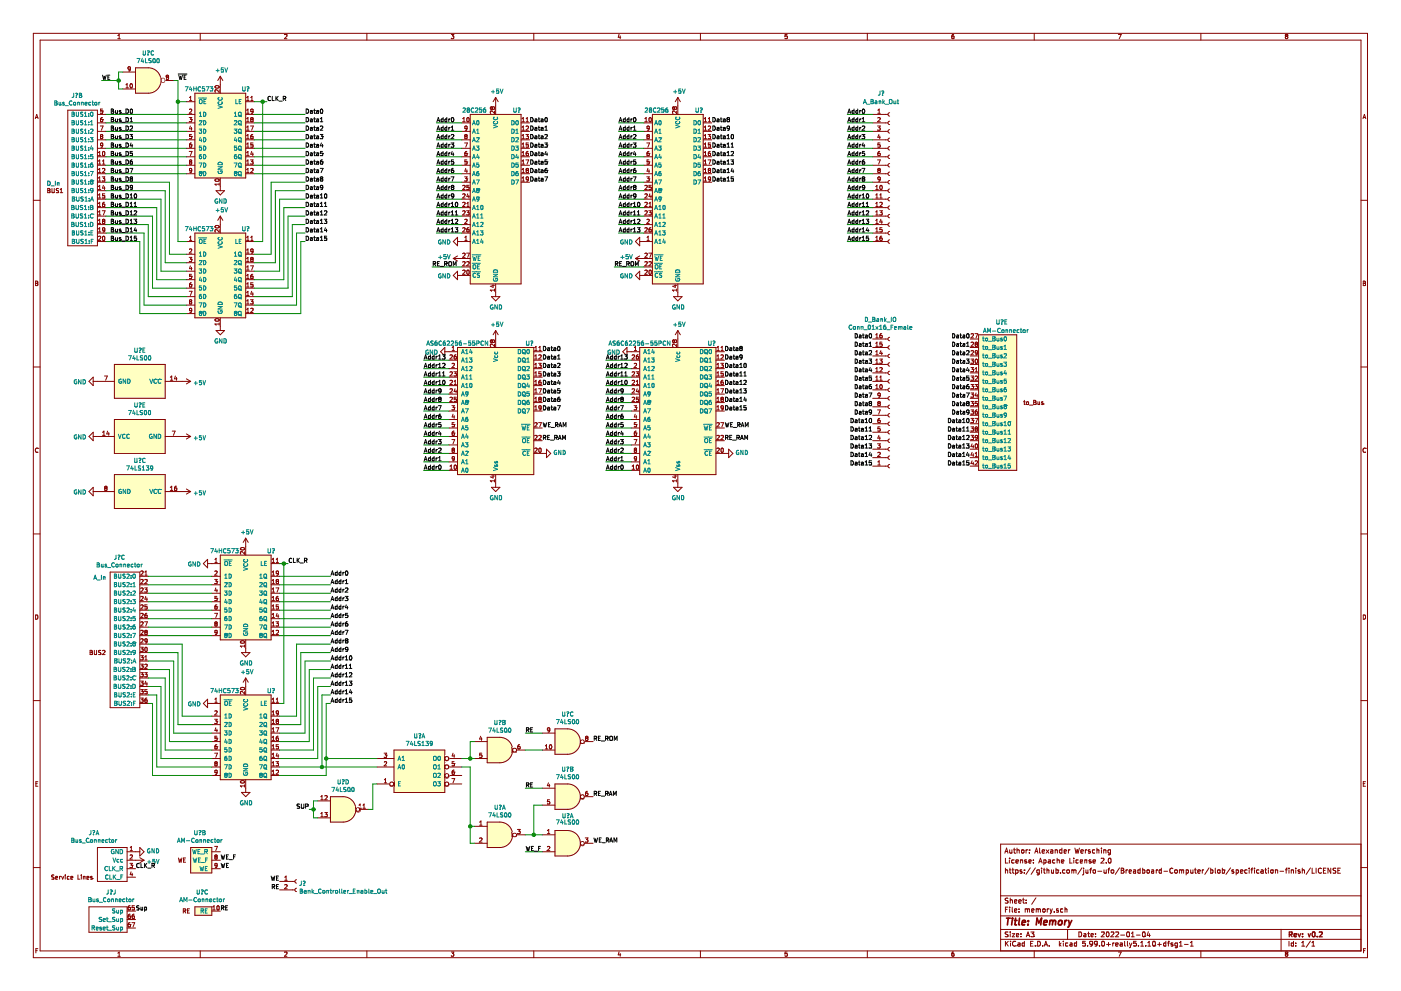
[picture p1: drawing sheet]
EESchema Schematic File Version 4
EELAYER 30 0
EELAYER END
$Descr A3 16535 11693
encoding utf-8
Sheet 1 1
Title "Memory"
Date "2022-01-04"
Rev "v0.2"
Comp ""
Comment1 ""
Comment2 "https://github.com/jufo-ufo/Breadboard-Computer/blob/specification-finish/LICENSE"
Comment3 "License: Apache License 2.0"
Comment4 "Author: Alexander Wersching"
$EndDescr
$Comp
L Connector:Conn_01x16_Female D_Bank_IO
U 1 1
P 10500 4800
F 0 "D_Bank_IO" H 10392 3775 50  0000 C CNN
F 1 "Conn_01x16_Female" H 10392 3866 50  0000 C CNN
F 2 "" H 10500 4800 50  0001 C CNN
F 3 "~" H 10500 4800 50  0001 C CNN
	1    10500 4800
	1    0    0    1   
$EndComp
$Comp
L Connector:Conn_01x16_Female J?
U 1 1
P 10500 2050
F 0 "J?" H 10400 3000 50  0000 C CNN
F 1 "A_Bank_Out" H 10400 2900 50  0000 C CNN
F 2 "" H 10500 2050 50  0001 C CNN
F 3 "~" H 10500 2050 50  0001 C CNN
	1    10500 2050
	1    0    0    -1  
$EndComp
Wire Wire Line
	1250 1350 2200 1350
Wire Wire Line
	2200 1450 1250 1450
Wire Wire Line
	1250 1550 2200 1550
Wire Wire Line
	2200 1650 1250 1650
Wire Wire Line
	1250 1750 2200 1750
Wire Wire Line
	2200 1850 1250 1850
Wire Wire Line
	1250 1950 2200 1950
Wire Wire Line
	1250 2150 2000 2150
Wire Wire Line
	2000 2150 2000 3000
Wire Wire Line
	2000 3000 2200 3000
Wire Wire Line
	2200 3100 1950 3100
Wire Wire Line
	1950 3100 1950 2250
Wire Wire Line
	1950 2250 1250 2250
Wire Wire Line
	1250 2350 1900 2350
Wire Wire Line
	1900 2350 1900 3200
Wire Wire Line
	1900 3200 2200 3200
Wire Wire Line
	2200 3300 1850 3300
Wire Wire Line
	1850 3300 1850 2450
Wire Wire Line
	1850 2450 1250 2450
Wire Wire Line
	1250 2550 1800 2550
Wire Wire Line
	1800 2550 1800 3400
Wire Wire Line
	1750 2650 1250 2650
Wire Wire Line
	1750 2650 1750 3500
Wire Wire Line
	1250 2750 1700 2750
Wire Wire Line
	1700 2750 1700 3600
Wire Wire Line
	1650 3700 1650 2850
Wire Wire Line
	1650 2850 1250 2850
Wire Wire Line
	1250 2050 2200 2050
$Comp
L Computer_Component_Library:74HC573 U?
U 1 1
P 2600 1700
F 0 "U?" H 2900 2350 50  0000 C CNN
F 1 "74HC573" H 2350 2350 50  0000 C CNN
F 2 "" H 2550 2150 50  0001 C CNN
F 3 "" H 2550 2150 50  0001 C CNN
	1    2600 1700
	1    0    0    -1  
$EndComp
Wire Wire Line
	3100 1200 3000 1200
$Comp
L power:+5V #PWR?
U 1 1
P 2600 1000
F 0 "#PWR?" H 2600 850 50  0001 C CNN
F 1 "+5V" H 2615 1173 50  0000 C CNN
F 2 "" H 2600 1000 50  0001 C CNN
F 3 "" H 2600 1000 50  0001 C CNN
	1    2600 1000
	1    0    0    -1  
$EndComp
$Comp
L power:+5V #PWR?
U 1 1
P 2600 2650
F 0 "#PWR?" H 2600 2500 50  0001 C CNN
F 1 "+5V" H 2615 2823 50  0000 C CNN
F 2 "" H 2600 2650 50  0001 C CNN
F 3 "" H 2600 2650 50  0001 C CNN
	1    2600 2650
	1    0    0    -1  
$EndComp
$Comp
L power:GND #PWR?
U 1 1
P 2600 3850
F 0 "#PWR?" H 2600 3600 50  0001 C CNN
F 1 "GND" H 2605 3677 50  0000 C CNN
F 2 "" H 2600 3850 50  0001 C CNN
F 3 "" H 2600 3850 50  0001 C CNN
	1    2600 3850
	1    0    0    -1  
$EndComp
$Comp
L power:GND #PWR?
U 1 1
P 2600 2200
F 0 "#PWR?" H 2600 1950 50  0001 C CNN
F 1 "GND" H 2605 2027 50  0000 C CNN
F 2 "" H 2600 2200 50  0001 C CNN
F 3 "" H 2600 2200 50  0001 C CNN
	1    2600 2200
	1    0    0    -1  
$EndComp
Wire Wire Line
	1800 3400 2200 3400
Wire Wire Line
	1750 3500 2200 3500
Wire Wire Line
	1700 3600 2200 3600
Wire Wire Line
	1650 3700 2200 3700
$Comp
L Computer_Component_Library:74HC573 U?
U 1 1
P 2900 8800
F 0 "U?" H 3200 9450 50  0000 C CNN
F 1 "74HC573" H 2650 9450 50  0000 C CNN
F 2 "" H 2850 9250 50  0001 C CNN
F 3 "" H 2850 9250 50  0001 C CNN
	1    2900 8800
	1    0    0    -1  
$EndComp
Wire Wire Line
	1750 6800 2500 6800
Wire Wire Line
	2500 6900 1750 6900
Wire Wire Line
	1750 7000 2500 7000
Wire Wire Line
	2500 7100 1750 7100
Wire Wire Line
	1750 7200 2500 7200
Wire Wire Line
	2500 7300 1750 7300
Wire Wire Line
	1750 7400 2500 7400
Wire Wire Line
	1750 7600 2150 7600
Wire Wire Line
	2150 7600 2150 8450
Wire Wire Line
	2150 8450 2500 8450
Wire Wire Line
	2500 8550 2100 8550
Wire Wire Line
	2100 8550 2100 7700
Wire Wire Line
	2100 7700 1750 7700
Wire Wire Line
	1750 7800 2050 7800
Wire Wire Line
	2050 7800 2050 8650
Wire Wire Line
	2050 8650 2500 8650
Wire Wire Line
	2500 8750 2000 8750
Wire Wire Line
	2000 8750 2000 7900
Wire Wire Line
	2000 7900 1750 7900
Wire Wire Line
	1750 8000 1950 8000
Wire Wire Line
	1950 8000 1950 8850
Wire Wire Line
	1900 8100 1750 8100
Wire Wire Line
	1900 8100 1900 8950
Wire Wire Line
	1750 8200 1850 8200
Wire Wire Line
	1850 8200 1850 9050
Wire Wire Line
	1800 9150 1800 8300
Wire Wire Line
	1800 8300 1750 8300
Wire Wire Line
	1750 7500 2500 7500
$Comp
L Computer_Component_Library:74HC573 U?
U 1 1
P 2900 7150
F 0 "U?" H 3200 7800 50  0000 C CNN
F 1 "74HC573" H 2650 7800 50  0000 C CNN
F 2 "" H 2850 7600 50  0001 C CNN
F 3 "" H 2850 7600 50  0001 C CNN
	1    2900 7150
	1    0    0    -1  
$EndComp
Wire Wire Line
	3300 8300 3350 8300
Wire Wire Line
	3350 8300 3350 6650
Wire Wire Line
	3350 6650 3300 6650
Wire Wire Line
	3500 8450 3300 8450
Wire Wire Line
	3500 7600 3500 8450
Wire Wire Line
	3300 8550 3550 8550
Wire Wire Line
	3550 8550 3550 7700
Wire Wire Line
	3600 7800 3600 8650
Wire Wire Line
	3600 8650 3300 8650
Wire Wire Line
	3300 8750 3650 8750
Wire Wire Line
	3650 8750 3650 7900
Wire Wire Line
	3700 8000 3700 8850
Wire Wire Line
	3700 8850 3300 8850
Wire Wire Line
	3300 8950 3750 8950
Wire Wire Line
	3750 8950 3750 8100
Wire Wire Line
	3800 9050 3300 9050
Wire Wire Line
	3300 9150 3850 9150
$Comp
L power:+5V #PWR?
U 1 1
P 2900 6450
F 0 "#PWR?" H 2900 6300 50  0001 C CNN
F 1 "+5V" H 2915 6623 50  0000 C CNN
F 2 "" H 2900 6450 50  0001 C CNN
F 3 "" H 2900 6450 50  0001 C CNN
	1    2900 6450
	1    0    0    -1  
$EndComp
$Comp
L power:+5V #PWR?
U 1 1
P 2900 8100
F 0 "#PWR?" H 2900 7950 50  0001 C CNN
F 1 "+5V" H 2915 8273 50  0000 C CNN
F 2 "" H 2900 8100 50  0001 C CNN
F 3 "" H 2900 8100 50  0001 C CNN
	1    2900 8100
	1    0    0    -1  
$EndComp
$Comp
L power:GND #PWR?
U 1 1
P 2900 9300
F 0 "#PWR?" H 2900 9050 50  0001 C CNN
F 1 "GND" H 2905 9127 50  0000 C CNN
F 2 "" H 2900 9300 50  0001 C CNN
F 3 "" H 2900 9300 50  0001 C CNN
	1    2900 9300
	1    0    0    -1  
$EndComp
$Comp
L power:GND #PWR?
U 1 1
P 2900 7650
F 0 "#PWR?" H 2900 7400 50  0001 C CNN
F 1 "GND" H 2905 7477 50  0000 C CNN
F 2 "" H 2900 7650 50  0001 C CNN
F 3 "" H 2900 7650 50  0001 C CNN
	1    2900 7650
	1    0    0    -1  
$EndComp
Wire Wire Line
	1950 8850 2500 8850
Wire Wire Line
	1900 8950 2500 8950
Wire Wire Line
	1850 9050 2500 9050
Wire Wire Line
	1800 9150 2500 9150
$Comp
L power:GND #PWR?
U 1 1
P 2500 8300
F 0 "#PWR?" H 2500 8050 50  0001 C CNN
F 1 "GND" V 2505 8172 50  0000 R CNN
F 2 "" H 2500 8300 50  0001 C CNN
F 3 "" H 2500 8300 50  0001 C CNN
	1    2500 8300
	0    1    1    0   
$EndComp
$Comp
L power:GND #PWR?
U 1 1
P 2500 6650
F 0 "#PWR?" H 2500 6400 50  0001 C CNN
F 1 "GND" V 2505 6522 50  0000 R CNN
F 2 "" H 2500 6650 50  0001 C CNN
F 3 "" H 2500 6650 50  0001 C CNN
	1    2500 6650
	0    1    1    0   
$EndComp
$Comp
L Computer_Component_Library:AS6C62256-55PCN U?
U 1 1
P 5850 4850
F 0 "U?" H 6250 5650 50  0000 C CNN
F 1 "AS6C62256-55PCN" H 5400 5650 50  0000 C CNN
F 2 "" H 5600 4750 50  0001 C CNN
F 3 "" H 5600 4750 50  0001 C CNN
	1    5850 4850
	1    0    0    -1  
$EndComp
$Comp
L Memory_EEPROM:28C256 U?
U 1 1
P 5850 2350
F 0 "U?" H 6100 3400 50  0000 C CNN
F 1 "28C256" H 5600 3400 50  0000 C CNN
F 2 "" H 5850 2350 50  0001 C CNN
F 3 "http://ww1.microchip.com/downloads/en/DeviceDoc/doc0006.pdf" H 5850 2350 50  0001 C CNN
	1    5850 2350
	1    0    0    -1  
$EndComp
$Comp
L power:GND #PWR?
U 1 1
P 5850 5700
F 0 "#PWR?" H 5850 5450 50  0001 C CNN
F 1 "GND" H 5855 5527 50  0000 C CNN
F 2 "" H 5850 5700 50  0001 C CNN
F 3 "" H 5850 5700 50  0001 C CNN
	1    5850 5700
	1    0    0    -1  
$EndComp
$Comp
L power:GND #PWR?
U 1 1
P 5850 3450
F 0 "#PWR?" H 5850 3200 50  0001 C CNN
F 1 "GND" H 5855 3277 50  0000 C CNN
F 2 "" H 5850 3450 50  0001 C CNN
F 3 "" H 5850 3450 50  0001 C CNN
	1    5850 3450
	1    0    0    -1  
$EndComp
$Comp
L power:+5V #PWR?
U 1 1
P 5450 3050
F 0 "#PWR?" H 5450 2900 50  0001 C CNN
F 1 "+5V" V 5465 3178 50  0000 L CNN
F 2 "" H 5450 3050 50  0001 C CNN
F 3 "" H 5450 3050 50  0001 C CNN
	1    5450 3050
	0    -1   -1   0   
$EndComp
$Comp
L power:+5V #PWR?
U 1 1
P 5850 1250
F 0 "#PWR?" H 5850 1100 50  0001 C CNN
F 1 "+5V" H 5865 1423 50  0000 C CNN
F 2 "" H 5850 1250 50  0001 C CNN
F 3 "" H 5850 1250 50  0001 C CNN
	1    5850 1250
	1    0    0    -1  
$EndComp
$Comp
L power:+5V #PWR?
U 1 1
P 5850 4000
F 0 "#PWR?" H 5850 3850 50  0001 C CNN
F 1 "+5V" H 5865 4173 50  0000 C CNN
F 2 "" H 5850 4000 50  0001 C CNN
F 3 "" H 5850 4000 50  0001 C CNN
	1    5850 4000
	1    0    0    -1  
$EndComp
$Comp
L power:GND #PWR?
U 1 1
P 6400 5350
F 0 "#PWR?" H 6400 5100 50  0001 C CNN
F 1 "GND" V 6405 5222 50  0000 R CNN
F 2 "" H 6400 5350 50  0001 C CNN
F 3 "" H 6400 5350 50  0001 C CNN
	1    6400 5350
	0    -1   -1   0   
$EndComp
$Comp
L power:GND #PWR?
U 1 1
P 5450 3250
F 0 "#PWR?" H 5450 3000 50  0001 C CNN
F 1 "GND" V 5455 3122 50  0000 R CNN
F 2 "" H 5450 3250 50  0001 C CNN
F 3 "" H 5450 3250 50  0001 C CNN
	1    5450 3250
	0    1    1    0   
$EndComp
$Comp
L Computer_Component_Library:74HC573 U?
U 1 1
P 2600 3350
F 0 "U?" H 2900 4000 50  0000 C CNN
F 1 "74HC573" H 2350 4000 50  0000 C CNN
F 2 "" H 2550 3800 50  0001 C CNN
F 3 "" H 2550 3800 50  0001 C CNN
	1    2600 3350
	1    0    0    -1  
$EndComp
Wire Wire Line
	3000 2850 3100 2850
Wire Wire Line
	3200 3000 3000 3000
Wire Wire Line
	3000 3100 3250 3100
Wire Wire Line
	3300 3200 3000 3200
Wire Wire Line
	3000 3300 3350 3300
Wire Wire Line
	3400 3400 3000 3400
Wire Wire Line
	3000 3500 3450 3500
Wire Wire Line
	3500 3600 3000 3600
Wire Wire Line
	3000 3700 3550 3700
Wire Wire Line
	3000 2050 3600 2050
Wire Wire Line
	3000 1950 3600 1950
Wire Wire Line
	3000 1850 3600 1850
Wire Wire Line
	3000 1750 3600 1750
Text Label 6250 1450 0    50   ~ 0
Data0
Text Label 6250 1550 0    50   ~ 0
Data1
Text Label 6250 1650 0    50   ~ 0
Data2
Text Label 6250 1750 0    50   ~ 0
Data3
Text Label 6250 1850 0    50   ~ 0
Data4
Text Label 6250 1950 0    50   ~ 0
Data5
Text Label 6250 2050 0    50   ~ 0
Data6
Text Label 6250 2150 0    50   ~ 0
Data7
Wire Wire Line
	3300 6900 3900 6900
Wire Wire Line
	3300 7000 3900 7000
Wire Wire Line
	3300 7100 3900 7100
Wire Wire Line
	3300 7200 3900 7200
Wire Wire Line
	3300 7300 3900 7300
Wire Wire Line
	3300 7400 3900 7400
Wire Wire Line
	3300 7500 3900 7500
Wire Wire Line
	3500 7600 3900 7600
Wire Wire Line
	3550 7700 3900 7700
Wire Wire Line
	3600 7800 3900 7800
Wire Wire Line
	3650 7900 3900 7900
Wire Wire Line
	3700 8000 3900 8000
Wire Wire Line
	3750 8100 3900 8100
Wire Wire Line
	5450 1450 5150 1450
Wire Wire Line
	5450 1550 5150 1550
Wire Wire Line
	5150 1650 5450 1650
Wire Wire Line
	5450 1750 5150 1750
Wire Wire Line
	5150 1850 5450 1850
Wire Wire Line
	5450 1950 5150 1950
Wire Wire Line
	5450 2050 5150 2050
Wire Wire Line
	5150 2150 5450 2150
Wire Wire Line
	5450 2250 5150 2250
Wire Wire Line
	5150 2350 5450 2350
Wire Wire Line
	5450 2450 5150 2450
Wire Wire Line
	5150 2550 5450 2550
Wire Wire Line
	5450 2650 5150 2650
Wire Wire Line
	5150 2750 5450 2750
Text Label 5150 1450 0    50   ~ 0
Addr0
Text Label 5150 1550 0    50   ~ 0
Addr1
Text Label 5150 1650 0    50   ~ 0
Addr2
Text Label 5150 1750 0    50   ~ 0
Addr3
Text Label 5150 1850 0    50   ~ 0
Addr4
Text Label 5150 1950 0    50   ~ 0
Addr5
Text Label 5150 2050 0    50   ~ 0
Addr6
Text Label 5150 2150 0    50   ~ 0
Addr7
Text Label 5150 2250 0    50   ~ 0
Addr8
Text Label 5150 2350 0    50   ~ 0
Addr9
Text Label 5150 2450 0    50   ~ 0
Addr10
Text Label 5150 2550 0    50   ~ 0
Addr11
Text Label 5150 2650 0    50   ~ 0
Addr12
Text Label 5150 2750 0    50   ~ 0
Addr13
$Comp
L Memory_EEPROM:28C256 U?
U 1 1
P 8000 2350
F 0 "U?" H 8250 3400 50  0000 C CNN
F 1 "28C256" H 7750 3400 50  0000 C CNN
F 2 "" H 8000 2350 50  0001 C CNN
F 3 "http://ww1.microchip.com/downloads/en/DeviceDoc/doc0006.pdf" H 8000 2350 50  0001 C CNN
	1    8000 2350
	1    0    0    -1  
$EndComp
$Comp
L power:GND #PWR?
U 1 1
P 8000 3450
F 0 "#PWR?" H 8000 3200 50  0001 C CNN
F 1 "GND" H 8005 3277 50  0000 C CNN
F 2 "" H 8000 3450 50  0001 C CNN
F 3 "" H 8000 3450 50  0001 C CNN
	1    8000 3450
	1    0    0    -1  
$EndComp
$Comp
L power:+5V #PWR?
U 1 1
P 7600 3050
F 0 "#PWR?" H 7600 2900 50  0001 C CNN
F 1 "+5V" V 7615 3178 50  0000 L CNN
F 2 "" H 7600 3050 50  0001 C CNN
F 3 "" H 7600 3050 50  0001 C CNN
	1    7600 3050
	0    -1   -1   0   
$EndComp
$Comp
L power:+5V #PWR?
U 1 1
P 8000 1250
F 0 "#PWR?" H 8000 1100 50  0001 C CNN
F 1 "+5V" H 8015 1423 50  0000 C CNN
F 2 "" H 8000 1250 50  0001 C CNN
F 3 "" H 8000 1250 50  0001 C CNN
	1    8000 1250
	1    0    0    -1  
$EndComp
$Comp
L power:GND #PWR?
U 1 1
P 7600 3250
F 0 "#PWR?" H 7600 3000 50  0001 C CNN
F 1 "GND" V 7605 3122 50  0000 R CNN
F 2 "" H 7600 3250 50  0001 C CNN
F 3 "" H 7600 3250 50  0001 C CNN
	1    7600 3250
	0    1    1    0   
$EndComp
Wire Wire Line
	7600 1450 7300 1450
Wire Wire Line
	7600 1550 7300 1550
Wire Wire Line
	7300 1650 7600 1650
Wire Wire Line
	7600 1750 7300 1750
Wire Wire Line
	7300 1850 7600 1850
Wire Wire Line
	7600 1950 7300 1950
Wire Wire Line
	7600 2050 7300 2050
Wire Wire Line
	7300 2150 7600 2150
Wire Wire Line
	7600 2250 7300 2250
Wire Wire Line
	7300 2350 7600 2350
Wire Wire Line
	7600 2450 7300 2450
Wire Wire Line
	7300 2550 7600 2550
Wire Wire Line
	7600 2650 7300 2650
Wire Wire Line
	7300 2750 7600 2750
Text Label 7300 1450 0    50   ~ 0
Addr0
Text Label 7300 1550 0    50   ~ 0
Addr1
Text Label 7300 1650 0    50   ~ 0
Addr2
Text Label 7300 1750 0    50   ~ 0
Addr3
Text Label 7300 1850 0    50   ~ 0
Addr4
Text Label 7300 1950 0    50   ~ 0
Addr5
Text Label 7300 2050 0    50   ~ 0
Addr6
Text Label 7300 2150 0    50   ~ 0
Addr7
Text Label 7300 2250 0    50   ~ 0
Addr8
Text Label 7300 2350 0    50   ~ 0
Addr9
Text Label 7300 2450 0    50   ~ 0
Addr10
Text Label 7300 2550 0    50   ~ 0
Addr11
Text Label 7300 2650 0    50   ~ 0
Addr12
Text Label 7300 2750 0    50   ~ 0
Addr13
Text Label 8400 1450 0    50   ~ 0
Data8
Text Label 8400 1550 0    50   ~ 0
Data9
Text Label 8400 1650 0    50   ~ 0
Data10
Text Label 8400 1750 0    50   ~ 0
Data11
Text Label 8400 1850 0    50   ~ 0
Data12
Text Label 8400 1950 0    50   ~ 0
Data13
Text Label 8400 2050 0    50   ~ 0
Data14
Text Label 8400 2150 0    50   ~ 0
Data15
Wire Wire Line
	5000 4250 5300 4250
Wire Wire Line
	5000 4350 5300 4350
Wire Wire Line
	5000 4450 5300 4450
Wire Wire Line
	5000 4550 5300 4550
Wire Wire Line
	5000 4650 5300 4650
Wire Wire Line
	5000 4750 5300 4750
Wire Wire Line
	5000 4850 5300 4850
Wire Wire Line
	5000 4950 5300 4950
Wire Wire Line
	5000 5050 5300 5050
Wire Wire Line
	5000 5150 5300 5150
Wire Wire Line
	5000 5250 5300 5250
Wire Wire Line
	5000 5350 5300 5350
Wire Wire Line
	5000 5450 5300 5450
Wire Wire Line
	5000 5550 5300 5550
Text Label 5000 5550 0    50   ~ 0
Addr0
Text Label 5000 5450 0    50   ~ 0
Addr1
Text Label 5000 5350 0    50   ~ 0
Addr2
Text Label 5000 5250 0    50   ~ 0
Addr3
Text Label 5000 5150 0    50   ~ 0
Addr4
Text Label 5000 5050 0    50   ~ 0
Addr5
Text Label 5000 4950 0    50   ~ 0
Addr6
Text Label 5000 4850 0    50   ~ 0
Addr7
Text Label 5000 4750 0    50   ~ 0
Addr8
Text Label 5000 4650 0    50   ~ 0
Addr9
Text Label 5000 4550 0    50   ~ 0
Addr10
Text Label 5000 4450 0    50   ~ 0
Addr11
Text Label 5000 4350 0    50   ~ 0
Addr12
Text Label 5000 4250 0    50   ~ 0
Addr13
Text Label 6400 4150 0    50   ~ 0
Data0
Text Label 6400 4250 0    50   ~ 0
Data1
Text Label 6400 4350 0    50   ~ 0
Data2
Text Label 6400 4450 0    50   ~ 0
Data3
Text Label 6400 4550 0    50   ~ 0
Data4
Text Label 6400 4650 0    50   ~ 0
Data5
Text Label 6400 4750 0    50   ~ 0
Data6
$Comp
L Computer_Component_Library:AS6C62256-55PCN U?
U 1 1
P 8000 4850
F 0 "U?" H 8400 5650 50  0000 C CNN
F 1 "AS6C62256-55PCN" H 7550 5650 50  0000 C CNN
F 2 "" H 7750 4750 50  0001 C CNN
F 3 "" H 7750 4750 50  0001 C CNN
	1    8000 4850
	1    0    0    -1  
$EndComp
$Comp
L power:GND #PWR?
U 1 1
P 8000 5700
F 0 "#PWR?" H 8000 5450 50  0001 C CNN
F 1 "GND" H 8005 5527 50  0000 C CNN
F 2 "" H 8000 5700 50  0001 C CNN
F 3 "" H 8000 5700 50  0001 C CNN
	1    8000 5700
	1    0    0    -1  
$EndComp
$Comp
L power:+5V #PWR?
U 1 1
P 8000 4000
F 0 "#PWR?" H 8000 3850 50  0001 C CNN
F 1 "+5V" H 8015 4173 50  0000 C CNN
F 2 "" H 8000 4000 50  0001 C CNN
F 3 "" H 8000 4000 50  0001 C CNN
	1    8000 4000
	1    0    0    -1  
$EndComp
$Comp
L power:GND #PWR?
U 1 1
P 8550 5350
F 0 "#PWR?" H 8550 5100 50  0001 C CNN
F 1 "GND" V 8555 5222 50  0000 R CNN
F 2 "" H 8550 5350 50  0001 C CNN
F 3 "" H 8550 5350 50  0001 C CNN
	1    8550 5350
	0    -1   -1   0   
$EndComp
Wire Wire Line
	7150 4250 7450 4250
Wire Wire Line
	7150 4350 7450 4350
Wire Wire Line
	7150 4450 7450 4450
Wire Wire Line
	7150 4550 7450 4550
Wire Wire Line
	7150 4650 7450 4650
Wire Wire Line
	7150 4750 7450 4750
Wire Wire Line
	7150 4850 7450 4850
Wire Wire Line
	7150 4950 7450 4950
Wire Wire Line
	7150 5050 7450 5050
Wire Wire Line
	7150 5150 7450 5150
Wire Wire Line
	7150 5250 7450 5250
Wire Wire Line
	7150 5350 7450 5350
Wire Wire Line
	7150 5450 7450 5450
Wire Wire Line
	7150 5550 7450 5550
Text Label 7150 5550 0    50   ~ 0
Addr0
Text Label 7150 5450 0    50   ~ 0
Addr1
Text Label 7150 5350 0    50   ~ 0
Addr2
Text Label 7150 5250 0    50   ~ 0
Addr3
Text Label 7150 5150 0    50   ~ 0
Addr4
Text Label 7150 5050 0    50   ~ 0
Addr5
Text Label 7150 4950 0    50   ~ 0
Addr6
Text Label 7150 4850 0    50   ~ 0
Addr7
Text Label 7150 4750 0    50   ~ 0
Addr8
Text Label 7150 4650 0    50   ~ 0
Addr9
Text Label 7150 4550 0    50   ~ 0
Addr10
Text Label 7150 4450 0    50   ~ 0
Addr11
Text Label 7150 4350 0    50   ~ 0
Addr12
Text Label 7150 4250 0    50   ~ 0
Addr13
Text Label 8550 4150 0    50   ~ 0
Data8
Text Label 8550 4350 0    50   ~ 0
Data10
Text Label 8550 4450 0    50   ~ 0
Data11
Text Label 8550 4550 0    50   ~ 0
Data12
Text Label 8550 4650 0    50   ~ 0
Data13
Text Label 8550 4750 0    50   ~ 0
Data14
Text Label 8550 4850 0    50   ~ 0
Data15
Text Label 8550 4250 0    50   ~ 0
Data9
$Comp
L power:GND #PWR?
U 1 1
P 7450 4150
F 0 "#PWR?" H 7450 3900 50  0001 C CNN
F 1 "GND" V 7455 4022 50  0000 R CNN
F 2 "" H 7450 4150 50  0001 C CNN
F 3 "" H 7450 4150 50  0001 C CNN
	1    7450 4150
	0    1    1    0   
$EndComp
$Comp
L power:GND #PWR?
U 1 1
P 5300 4150
F 0 "#PWR?" H 5300 3900 50  0001 C CNN
F 1 "GND" V 5305 4022 50  0000 R CNN
F 2 "" H 5300 4150 50  0001 C CNN
F 3 "" H 5300 4150 50  0001 C CNN
	1    5300 4150
	0    1    1    0   
$EndComp
$Comp
L power:GND #PWR?
U 1 1
P 5450 2850
F 0 "#PWR?" H 5450 2600 50  0001 C CNN
F 1 "GND" V 5455 2722 50  0000 R CNN
F 2 "" H 5450 2850 50  0001 C CNN
F 3 "" H 5450 2850 50  0001 C CNN
	1    5450 2850
	0    1    1    0   
$EndComp
$Comp
L power:GND #PWR?
U 1 1
P 7600 2850
F 0 "#PWR?" H 7600 2600 50  0001 C CNN
F 1 "GND" V 7605 2722 50  0000 R CNN
F 2 "" H 7600 2850 50  0001 C CNN
F 3 "" H 7600 2850 50  0001 C CNN
	1    7600 2850
	0    1    1    0   
$EndComp
$Comp
L 74xx:74LS00 U?
U 3 1
P 1750 950
F 0 "U?" H 1750 1275 50  0000 C CNN
F 1 "74LS00" H 1750 1184 50  0000 C CNN
F 2 "" H 1750 950 50  0001 C CNN
F 3 "http://www.ti.com/lit/gpn/sn74ls00" H 1750 950 50  0001 C CNN
	3    1750 950 
	1    0    0    -1  
$EndComp
Text Label 6400 4850 0    50   ~ 0
Data7
Wire Wire Line
	5450 3150 5100 3150
Text Label 5100 3150 0    50   ~ 0
RE_ROM
Text Label 7250 3150 0    50   ~ 0
RE_ROM
Wire Wire Line
	7250 3150 7600 3150
Text Label 6400 5200 0    50   ~ 0
RE_RAM
Text Label 8550 5200 0    50   ~ 0
RE_RAM
Text Label 8550 5050 0    50   ~ 0
WE_RAM
Text Label 6400 5050 0    50   ~ 0
WE_RAM
Wire Wire Line
	1400 950  1400 1050
Wire Wire Line
	1400 1050 1450 1050
Wire Wire Line
	1400 950  1200 950 
Text Label 1200 950  0    50   ~ 0
WE
Wire Wire Line
	3350 6650 3400 6650
Connection ~ 3350 6650
Wire Wire Line
	3550 2850 3600 2850
Wire Wire Line
	3550 2850 3550 3700
Wire Wire Line
	3600 2750 3500 2750
Wire Wire Line
	3500 2750 3500 3600
Wire Wire Line
	3450 2650 3600 2650
Wire Wire Line
	3450 2650 3450 3500
Wire Wire Line
	3600 2550 3400 2550
Wire Wire Line
	3400 2550 3400 3400
Wire Wire Line
	3350 2450 3600 2450
Wire Wire Line
	3350 2450 3350 3300
Wire Wire Line
	3300 2350 3600 2350
Wire Wire Line
	3300 2350 3300 3200
Wire Wire Line
	3600 2250 3250 2250
Wire Wire Line
	3250 2250 3250 3100
Wire Wire Line
	3200 2150 3600 2150
Wire Wire Line
	3200 2150 3200 3000
Wire Wire Line
	3100 2850 3100 1200
Text Label 3400 6650 0    50   ~ 0
CLK_R
Wire Wire Line
	3000 1650 3600 1650
Wire Wire Line
	3000 1550 3600 1550
Wire Wire Line
	3000 1450 3600 1450
Wire Wire Line
	3000 1350 3600 1350
Text Label 10300 4000 2    50   ~ 0
Data0
Text Label 10300 4100 2    50   ~ 0
Data1
Text Label 10300 4200 2    50   ~ 0
Data2
Text Label 10300 4300 2    50   ~ 0
Data3
Text Label 10300 4400 2    50   ~ 0
Data4
Text Label 10300 4500 2    50   ~ 0
Data5
Text Label 10300 4600 2    50   ~ 0
Data6
Text Label 10300 4700 2    50   ~ 0
Data7
Text Label 10300 4800 2    50   ~ 0
Data8
Text Label 10300 4900 2    50   ~ 0
Data9
Text Label 10300 5000 2    50   ~ 0
Data10
Text Label 10300 5100 2    50   ~ 0
Data11
Text Label 10300 5200 2    50   ~ 0
Data12
Text Label 10300 5300 2    50   ~ 0
Data13
Text Label 10300 5400 2    50   ~ 0
Data14
Text Label 10300 5500 2    50   ~ 0
Data15
$Comp
L Computer_Component_Library:Bus_Connector J?
U 1 1
P 1450 10200
F 0 "J?" H 1109 10575 50  0000 C CNN
F 1 "Bus_Connector" H 1109 10484 50  0000 C CNN
F 2 "" H 150 9550 50  0001 C CNN
F 3 "" H 150 9550 50  0001 C CNN
	1    1450 10200
	1    0    0    -1  
$EndComp
$Comp
L power:GND #PWR?
U 1 1
P 1600 10050
F 0 "#PWR?" H 1600 9800 50  0001 C CNN
F 1 "GND" V 1605 9922 50  0000 R CNN
F 2 "" H 1600 10050 50  0001 C CNN
F 3 "" H 1600 10050 50  0001 C CNN
	1    1600 10050
	0    -1   -1   0   
$EndComp
$Comp
L power:+5V #PWR?
U 1 1
P 1600 10150
F 0 "#PWR?" H 1600 10000 50  0001 C CNN
F 1 "+5V" V 1615 10278 50  0000 L CNN
F 2 "" H 1600 10150 50  0001 C CNN
F 3 "" H 1600 10150 50  0001 C CNN
	1    1600 10150
	0    1    1    0   
$EndComp
$Comp
L Computer_Component_Library:AM-Connector U?
U 2 1
P 2450 10150
F 0 "U?" H 2359 10475 50  0000 C CNN
F 1 "AM-Connector" H 2359 10384 50  0000 C CNN
F 2 "" H 2600 10150 50  0001 C CNN
F 3 "" H 2600 10150 50  0001 C CNN
	2    2450 10150
	1    0    0    -1  
$EndComp
Text Label 2600 10150 0    50   ~ 0
WE_F
Text Label 2600 10250 0    50   ~ 0
WE
$Comp
L Computer_Component_Library:AM-Connector U?
U 3 1
P 2450 10750
F 0 "U?" H 2386 10975 50  0000 C CNN
F 1 "AM-Connector" H 2386 10884 50  0000 C CNN
F 2 "" H 2600 10750 50  0001 C CNN
F 3 "" H 2600 10750 50  0001 C CNN
	3    2450 10750
	1    0    0    -1  
$EndComp
Text Label 2600 10750 0    50   ~ 0
RE
Text Notes 550  2200 0    50   ~ 0
D_In
Text Notes 1100 6850 0    50   ~ 0
A_In
$Comp
L Computer_Component_Library:Bus_Connector J?
U 2 1
P 1100 2100
F 0 "J?" H 910 3075 50  0000 C CNN
F 1 "Bus_Connector" H 910 2984 50  0000 C CNN
F 2 "" H -200 1450 50  0001 C CNN
F 3 "" H -200 1450 50  0001 C CNN
	2    1100 2100
	1    0    0    -1  
$EndComp
$Comp
L Computer_Component_Library:Bus_Connector J?
U 3 1
P 1600 7550
F 0 "J?" H 1410 8525 50  0000 C CNN
F 1 "Bus_Connector" H 1410 8434 50  0000 C CNN
F 2 "" H 300 6900 50  0001 C CNN
F 3 "" H 300 6900 50  0001 C CNN
	3    1600 7550
	1    0    0    -1  
$EndComp
Text Label 3900 6800 0    50   ~ 0
Addr0
Text Label 3900 6900 0    50   ~ 0
Addr1
Text Label 3900 7000 0    50   ~ 0
Addr2
Text Label 3900 7100 0    50   ~ 0
Addr3
Text Label 3900 7200 0    50   ~ 0
Addr4
Text Label 3900 7300 0    50   ~ 0
Addr5
Text Label 3900 7400 0    50   ~ 0
Addr6
Text Label 3900 7500 0    50   ~ 0
Addr7
Text Label 3900 7600 0    50   ~ 0
Addr8
Text Label 3900 7700 0    50   ~ 0
Addr9
Text Label 3900 7800 0    50   ~ 0
Addr10
Text Label 3900 7900 0    50   ~ 0
Addr11
Text Label 3900 8000 0    50   ~ 0
Addr12
Text Label 3900 8100 0    50   ~ 0
Addr13
Text Label 3900 8200 0    50   ~ 0
Addr14
Text Label 3900 8300 0    50   ~ 0
Addr15
Wire Wire Line
	3300 6800 3900 6800
Text Label 1300 1350 0    50   ~ 0
Bus_D0
Text Label 1300 1450 0    50   ~ 0
Bus_D1
Text Label 1300 1550 0    50   ~ 0
Bus_D2
Text Label 1300 1650 0    50   ~ 0
Bus_D3
Text Label 1300 1750 0    50   ~ 0
Bus_D4
Text Label 1300 1850 0    50   ~ 0
Bus_D5
Text Label 1300 1950 0    50   ~ 0
Bus_D6
Text Label 1300 2050 0    50   ~ 0
Bus_D7
Text Label 1300 2150 0    50   ~ 0
Bus_D8
Text Label 1300 2250 0    50   ~ 0
Bus_D9
Text Label 1300 2350 0    50   ~ 0
Bus_D10
Text Label 1300 2450 0    50   ~ 0
Bus_D11
Text Label 1300 2550 0    50   ~ 0
Bus_D12
Text Label 1300 2650 0    50   ~ 0
Bus_D13
Text Label 1300 2750 0    50   ~ 0
Bus_D14
Text Label 1300 2850 0    50   ~ 0
Bus_D15
Wire Wire Line
	2200 2850 2100 2850
Wire Wire Line
	2100 2850 2100 1200
Wire Wire Line
	3100 1200 3150 1200
Connection ~ 3100 1200
Wire Wire Line
	2100 1200 2200 1200
Text Label 3600 2850 0    50   ~ 0
Data15
Text Label 3600 2750 0    50   ~ 0
Data14
Text Label 3600 2650 0    50   ~ 0
Data13
Text Label 3600 2550 0    50   ~ 0
Data12
Text Label 3600 2450 0    50   ~ 0
Data11
Text Label 3600 2350 0    50   ~ 0
Data10
Text Label 3600 2250 0    50   ~ 0
Data9
Text Label 3600 2150 0    50   ~ 0
Data8
Text Label 3600 2050 0    50   ~ 0
Data7
Text Label 3600 1950 0    50   ~ 0
Data6
Text Label 3600 1850 0    50   ~ 0
Data5
Text Label 3600 1750 0    50   ~ 0
Data4
Text Label 3600 1650 0    50   ~ 0
Data3
Text Label 3600 1550 0    50   ~ 0
Data2
Text Label 3600 1450 0    50   ~ 0
Data1
Text Label 3600 1350 0    50   ~ 0
Data0
Text Label 10000 1350 0    50   ~ 0
Addr0
Text Label 10000 1450 0    50   ~ 0
Addr1
Text Label 10000 1550 0    50   ~ 0
Addr2
Text Label 10000 1650 0    50   ~ 0
Addr3
Text Label 10000 1750 0    50   ~ 0
Addr4
Text Label 10000 1850 0    50   ~ 0
Addr5
Text Label 10000 1950 0    50   ~ 0
Addr6
Text Label 10000 2050 0    50   ~ 0
Addr7
Text Label 10000 2150 0    50   ~ 0
Addr8
Text Label 10000 2250 0    50   ~ 0
Addr9
Text Label 10000 2350 0    50   ~ 0
Addr10
Text Label 10000 2450 0    50   ~ 0
Addr11
Text Label 10000 2550 0    50   ~ 0
Addr12
Text Label 10000 2650 0    50   ~ 0
Addr13
Text Label 10000 2750 0    50   ~ 0
Addr14
Text Label 10000 2850 0    50   ~ 0
Addr15
Wire Wire Line
	10000 1350 10300 1350
Wire Wire Line
	10000 1450 10300 1450
Wire Wire Line
	10000 1550 10300 1550
Wire Wire Line
	10000 1650 10300 1650
Wire Wire Line
	10000 1750 10300 1750
Wire Wire Line
	10000 1850 10300 1850
Wire Wire Line
	10000 1950 10300 1950
Wire Wire Line
	10000 2050 10300 2050
Wire Wire Line
	10000 2150 10300 2150
Wire Wire Line
	10000 2250 10300 2250
Wire Wire Line
	10000 2350 10300 2350
Wire Wire Line
	10000 2450 10300 2450
Wire Wire Line
	10000 2550 10300 2550
Wire Wire Line
	10000 2650 10300 2650
Wire Wire Line
	10000 2750 10300 2750
Wire Wire Line
	10000 2850 10300 2850
Wire Wire Line
	2100 950  2100 1200
Connection ~ 2100 1200
Wire Wire Line
	2050 950  2100 950 
$Comp
L Computer_Component_Library:AM-Connector U?
U 5 1
P 11600 4750
F 0 "U?" H 11450 5700 50  0000 R CNN
F 1 "AM-Connector" H 11600 5600 50  0000 R CNN
F 2 "" H 11750 4750 50  0001 C CNN
F 3 "" H 11750 4750 50  0001 C CNN
	5    11600 4750
	-1   0    0    -1  
$EndComp
Text Label 11450 4000 2    50   ~ 0
Data0
Text Label 11450 4100 2    50   ~ 0
Data1
Text Label 11450 4200 2    50   ~ 0
Data2
Text Label 11450 4300 2    50   ~ 0
Data3
Text Label 11450 4400 2    50   ~ 0
Data4
Text Label 11450 4500 2    50   ~ 0
Data5
Text Label 11450 4600 2    50   ~ 0
Data6
Text Label 11450 4700 2    50   ~ 0
Data7
Text Label 11450 4800 2    50   ~ 0
Data8
Text Label 11450 4900 2    50   ~ 0
Data9
Text Label 11450 5000 2    50   ~ 0
Data10
Text Label 11450 5100 2    50   ~ 0
Data11
Text Label 11450 5200 2    50   ~ 0
Data12
Text Label 11450 5300 2    50   ~ 0
Data13
Text Label 11450 5400 2    50   ~ 0
Data14
Text Label 11450 5500 2    50   ~ 0
Data15
$Comp
L Computer_Component_Library:Bus_Connector J?
U 10 1
P 1450 10850
F 0 "J?" H 1312 11175 50  0000 C CNN
F 1 "Bus_Connector" H 1312 11084 50  0000 C CNN
F 2 "" H 150 10200 50  0001 C CNN
F 3 "" H 150 10200 50  0001 C CNN
	10   1450 10850
	1    0    0    -1  
$EndComp
Text Label 1600 10750 0    50   ~ 0
Sup
Wire Wire Line
	6400 9300 6200 9300
Text Label 6200 10050 0    50   ~ 0
WE_F
Wire Wire Line
	6200 8850 6400 8850
Wire Wire Line
	6400 8650 6200 8650
Text Label 6200 9300 0    50   ~ 0
RE
Wire Wire Line
	6200 10050 6400 10050
Wire Wire Line
	5550 9050 5550 9750
$Comp
L 74xx:74LS00 U?
U 2 1
P 5900 8850
F 0 "U?" H 5900 9175 50  0000 C CNN
F 1 "74LS00" H 5900 9084 50  0000 C CNN
F 2 "" H 5900 8850 50  0001 C CNN
F 3 "http://www.ti.com/lit/gpn/sn74ls00" H 5900 8850 50  0001 C CNN
	2    5900 8850
	1    0    0    -1  
$EndComp
Wire Wire Line
	5550 8750 5550 8950
Wire Wire Line
	6200 9850 6300 9850
Connection ~ 5550 8950
Wire Wire Line
	5550 8950 5450 8950
Wire Wire Line
	5550 8950 5600 8950
Wire Wire Line
	5450 9050 5550 9050
Connection ~ 5550 9750
$Comp
L 74xx:74LS139 U?
U 1 1
P 4950 9050
F 0 "U?" H 4950 9417 50  0000 C CNN
F 1 "74LS139" H 4950 9326 50  0000 C CNN
F 2 "" H 4950 9050 50  0001 C CNN
F 3 "http://www.ti.com/lit/ds/symlink/sn74ls139a.pdf" H 4950 9050 50  0001 C CNN
	1    4950 9050
	1    0    0    -1  
$EndComp
Text Label 6200 8650 0    50   ~ 0
RE
Connection ~ 6300 9850
Wire Wire Line
	6300 9500 6400 9500
Wire Wire Line
	6300 9850 6300 9500
Wire Wire Line
	6400 9850 6300 9850
Wire Wire Line
	5550 8750 5600 8750
Wire Wire Line
	5550 9950 5550 9750
Wire Wire Line
	5600 9950 5550 9950
Wire Wire Line
	5550 9750 5600 9750
$Comp
L 74xx:74LS00 U?
U 1 1
P 5900 9850
F 0 "U?" H 5900 10175 50  0000 C CNN
F 1 "74LS00" H 5900 10084 50  0000 C CNN
F 2 "" H 5900 9850 50  0001 C CNN
F 3 "http://www.ti.com/lit/gpn/sn74ls00" H 5900 9850 50  0001 C CNN
	1    5900 9850
	1    0    0    -1  
$EndComp
Wire Wire Line
	1450 850  1400 850 
Wire Wire Line
	1400 850  1400 950 
Connection ~ 1400 950 
Wire Wire Line
	3800 8200 3900 8200
Wire Wire Line
	3900 8300 3850 8300
Wire Wire Line
	3850 8300 3850 8950
Wire Wire Line
	3800 8200 3800 9050
Wire Wire Line
	4450 9050 3800 9050
Connection ~ 3800 9050
Wire Wire Line
	3850 8950 4450 8950
Connection ~ 3850 8950
Wire Wire Line
	3850 8950 3850 9150
Text Label 1600 10250 0    50   ~ 0
CLK_R
$Comp
L Connector:Conn_01x02_Female J?
U 1 1
P 3500 10400
F 0 "J?" H 3528 10376 50  0000 L CNN
F 1 "Bank_Controller_Enable_Out" H 3528 10285 50  0000 L CNN
F 2 "" H 3500 10400 50  0001 C CNN
F 3 "~" H 3500 10400 50  0001 C CNN
	1    3500 10400
	1    0    0    -1  
$EndComp
Text Label 2100 950  0    50   ~ 0
~WE
Text Label 3300 10500 2    50   ~ 0
RE
Text Label 3300 10400 2    50   ~ 0
WE
$Comp
L power:+5V #PWR?
U 1 1
P 2150 5800
F 0 "#PWR?" H 2150 5650 50  0001 C CNN
F 1 "+5V" V 2165 5928 50  0000 L CNN
F 2 "" H 2150 5800 50  0001 C CNN
F 3 "" H 2150 5800 50  0001 C CNN
	1    2150 5800
	0    1    1    0   
$EndComp
$Comp
L power:GND #PWR?
U 1 1
P 1150 5800
F 0 "#PWR?" H 1150 5550 50  0001 C CNN
F 1 "GND" V 1155 5672 50  0000 R CNN
F 2 "" H 1150 5800 50  0001 C CNN
F 3 "" H 1150 5800 50  0001 C CNN
	1    1150 5800
	0    1    1    0   
$EndComp
$Comp
L 74xx:74LS139 U?
U 3 1
P 1650 5800
F 0 "U?" V 1283 5800 50  0000 C CNN
F 1 "74LS139" V 1374 5800 50  0000 C CNN
F 2 "" H 1650 5800 50  0001 C CNN
F 3 "http://www.ti.com/lit/ds/symlink/sn74ls139a.pdf" H 1650 5800 50  0001 C CNN
	3    1650 5800
	0    1    1    0   
$EndComp
$Comp
L power:GND #PWR?
U 1 1
P 1150 4500
F 0 "#PWR?" H 1150 4250 50  0001 C CNN
F 1 "GND" V 1155 4372 50  0000 R CNN
F 2 "" H 1150 4500 50  0001 C CNN
F 3 "" H 1150 4500 50  0001 C CNN
	1    1150 4500
	0    1    1    0   
$EndComp
$Comp
L power:+5V #PWR?
U 1 1
P 2150 4500
F 0 "#PWR?" H 2150 4350 50  0001 C CNN
F 1 "+5V" V 2165 4628 50  0000 L CNN
F 2 "" H 2150 4500 50  0001 C CNN
F 3 "" H 2150 4500 50  0001 C CNN
	1    2150 4500
	0    1    1    0   
$EndComp
$Comp
L 74xx:74LS00 U?
U 5 1
P 1650 4500
F 0 "U?" V 1283 4500 50  0000 C CNN
F 1 "74LS00" V 1374 4500 50  0000 C CNN
F 2 "" H 1650 4500 50  0001 C CNN
F 3 "http://www.ti.com/lit/gpn/sn74ls00" H 1650 4500 50  0001 C CNN
	5    1650 4500
	0    1    1    0   
$EndComp
$Comp
L power:GND #PWR?
U 1 1
P 1150 5150
F 0 "#PWR?" H 1150 4900 50  0001 C CNN
F 1 "GND" V 1155 5022 50  0000 R CNN
F 2 "" H 1150 5150 50  0001 C CNN
F 3 "" H 1150 5150 50  0001 C CNN
	1    1150 5150
	0    1    1    0   
$EndComp
$Comp
L power:+5V #PWR?
U 1 1
P 2150 5150
F 0 "#PWR?" H 2150 5000 50  0001 C CNN
F 1 "+5V" V 2165 5278 50  0000 L CNN
F 2 "" H 2150 5150 50  0001 C CNN
F 3 "" H 2150 5150 50  0001 C CNN
	1    2150 5150
	0    1    1    0   
$EndComp
$Comp
L 74xx:74LS00 U?
U 5 1
P 1650 5150
F 0 "U?" V 2017 5150 50  0000 C CNN
F 1 "74LS00" V 1926 5150 50  0000 C CNN
F 2 "" H 1650 5150 50  0001 C CNN
F 3 "http://www.ti.com/lit/gpn/sn74ls00" H 1650 5150 50  0001 C CNN
	5    1650 5150
	0    -1   -1   0   
$EndComp
Text Label 3650 9550 2    50   ~ 0
SUP
Text Label 7000 9950 0    50   ~ 0
WE_RAM
Text Label 7000 9400 0    50   ~ 0
RE_RAM
Text Label 7000 8750 0    50   ~ 0
RE_ROM
$Comp
L 74xx:74LS00 U?
U 1 1
P 6700 9950
F 0 "U?" H 6700 10275 50  0000 C CNN
F 1 "74LS00" H 6700 10200 50  0000 C CNN
F 2 "" H 6700 9950 50  0001 C CNN
F 3 "http://www.ti.com/lit/gpn/sn74ls00" H 6700 9950 50  0001 C CNN
	1    6700 9950
	1    0    0    -1  
$EndComp
$Comp
L 74xx:74LS00 U?
U 2 1
P 6700 9400
F 0 "U?" H 6700 9725 50  0000 C CNN
F 1 "74LS00" H 6700 9634 50  0000 C CNN
F 2 "" H 6700 9400 50  0001 C CNN
F 3 "http://www.ti.com/lit/gpn/sn74ls00" H 6700 9400 50  0001 C CNN
	2    6700 9400
	1    0    0    -1  
$EndComp
$Comp
L 74xx:74LS00 U?
U 3 1
P 6700 8750
F 0 "U?" H 6700 9075 50  0000 C CNN
F 1 "74LS00" H 6700 8984 50  0000 C CNN
F 2 "" H 6700 8750 50  0001 C CNN
F 3 "http://www.ti.com/lit/gpn/sn74ls00" H 6700 8750 50  0001 C CNN
	3    6700 8750
	1    0    0    -1  
$EndComp
$Comp
L 74xx:74LS00 U?
U 4 1
P 4050 9550
F 0 "U?" H 4050 9875 50  0000 C CNN
F 1 "74LS00" H 4050 9784 50  0000 C CNN
F 2 "" H 4050 9550 50  0001 C CNN
F 3 "http://www.ti.com/lit/gpn/sn74ls00" H 4050 9550 50  0001 C CNN
	4    4050 9550
	1    0    0    -1  
$EndComp
Wire Wire Line
	4450 9250 4400 9250
Wire Wire Line
	4400 9250 4400 9550
Wire Wire Line
	4400 9550 4350 9550
Wire Wire Line
	3750 9450 3700 9450
Wire Wire Line
	3700 9650 3750 9650
Wire Wire Line
	3700 9450 3700 9550
Wire Wire Line
	3700 9550 3650 9550
Connection ~ 3700 9550
Wire Wire Line
	3700 9550 3700 9650
Text Label 3150 1200 0    50   ~ 0
CLK_R
$EndSCHEMATC
